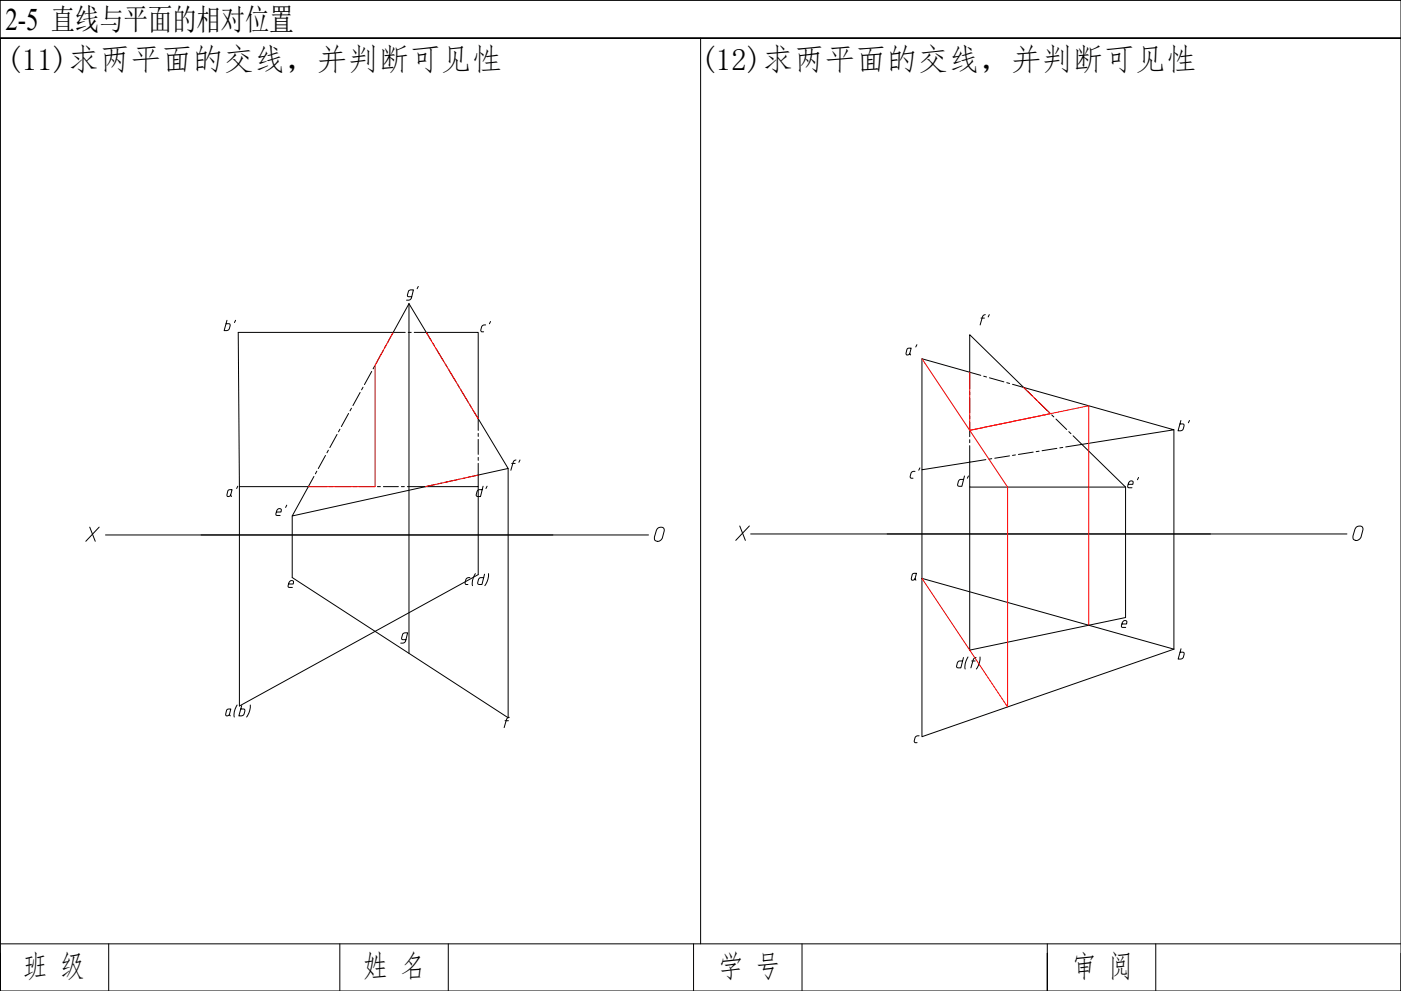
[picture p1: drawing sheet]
<svg xmlns="http://www.w3.org/2000/svg" width="594mm" height="420mm" viewBox="0 0 594 420" stroke-linecap="round" stroke-linejoin="round" font-family="sans-serif">
<!-- layer: 0 -->
<g fill="none" stroke="#000" stroke-width=".42">
<path d="M.1 .2h594v420h-594zM.1 16.2h594h-594v388M297.1 16.2v384M173.4 128.7l7.4 12.2h22v36.6l12.7 21.1-12.7 2.8v4.9h-22.4l-56.5 12.5 6.9-12.5M173.4 128.7l-6.7 12.2h-65.7l.5 65.4h29.3M173.4 128.7v148.3M157.6 157.5l-3.1 5.6M158.8 155.3l-.6 1.1M162.5 148.6l-3.1 5.5M163.7 146.4l-.6 1.1M171.8 140.9h-5.1l-2.4 4.3M173.1 140.9h1.3"/>
<path d="M175.6 140.9h5.2l2.1 3.6M183.6 145.6l.6 1.1M184.9 147.8l3.3 5.4M188.8 154.3l.7 1.1M190.1 156.5l3.3 5.4M415.9 159.1l-25-7v47.1l20.3-3.2v10.5h66.1M417.1 159.5l1.2 .3M147.8 175.3l-3 5.6M149 173.1l-.6 1.1M152.7 166.4l-3 5.6M153.9 164.2l-.6 1.1M194.1 163l.6 1.1"/>
<path d="M195.4 165.2l3.2 5.5M199.3 171.7l.7 1.1M200.6 173.9l2.2 3.6v5M411.2 164.8v-22.9l22.8 22.4 63.8 17.9-39 6.2 18.5 18.1M411.2 166.1v1.3M411.2 168.6v6.4M411.2 176.3v1.2M411.2 178.8v6.3M419.6 160.2l6.1 1.7M426.9 162.2l1.2 .4M429.3 162.9l4.7 1.4 3.8 3.6M438.7 168.8l.9 .9"/>
<path d="M440.5 170.6l4.5 4.4M446 175.9l.9 .9M447.8 177.7l4.5 4.4M134.3 199.8l-.6 1.1M138 193.1l-3 5.6M139.2 190.9l-.6 1.1M142.9 184.2l-3 5.6M144.1 182l-.6 1.1M202.8 196.5v4.9l-4.4 1M202.8 183.8v1.2M202.8 186.3v6.3M202.8 193.9v1.3"/>
<path d="M215.5 198.6v105.7l-91.6-59.4v-26.1M390.9 199.2v46M411.2 189v7l6.8-1.1M411.2 186.4v1.3M420.6 194.5l-1.3 .2M428.1 193.3l-6.3 1M430.6 192.9l-1.3 .2M438.1 191.7l-6.3 1M440.6 191.3l-1.2 .2M448.2 190.1l-6.3 1M450.7 189.7l-1.3 .2M453.2 183l.9 .9"/>
<path d="M455 184.8l3.8 3.6-6.9 1.1M497.8 182.2v93M101.5 206.3v93l101.3-55.7v-37.3M130.8 206.3h7.6M133.1 202l-2.3 4.3M139.7 206.3h1.3M142.3 206.3h6.3M149.9 206.3h1.2M152.4 206.3h6.4M160 206.3h1.3M162.6 206.3h6.3M170.2 206.3h1.3"/>
<path d="M184.8 205.4l-4.4 .9h-7.7M187.3 204.8l-1.3 .3M194.7 203.2l-6.2 1.3M197.2 202.6l-1.3 .3M411.2 206.5v69.1l66.1-13.8v-55.3M38.1 223.5l2.3 6M42.1 223.5l-5.7 6M44.7 226.8h230.3M278.8 224a1.59 1.59 0 0 1 1.8-.5 1.59 1.59 0 0 1 1.1 1.5l-.9 3.2a1.79 1.79 0 0 1-1.5 1.3 1.79 1.79 0 0 1-1.8-1 7.6 7.6 0 0 1 1.3-4.5zM313.7 223l2.4 6.1M317.8 223l-5.8 6.1M318.3 226.4h252.9"/>
<path d="M575.1 223.6a1.61 1.61 0 0 1 1.8-.6 1.61 1.61 0 0 1 1 1.6l-.8 3.2a1.82 1.82 0 0 1-1.6 1.4 1.82 1.82 0 0 1-1.8-1.1 7.7 7.7 0 0 1 1.4-4.5zM122.4 247.6h1.9l.2-.7a.79 .79 0 0 0-.5-.8 .79 .79 0 0 0-.9 .2 2.62 2.62 0 0 0-.8 2.6l1.7 .2M199.3 244.9l-1.1 .1-.6 .6-.4 1.7 .4 .5h.8M201.6 243.2l-1.2 2.9v2.2M205.5 243.4l-1.1 4.4-1.6-.1-.3-.6 .7-1.8 .6-.4h1.3M207.2 243.2a8 8 0 0 1-1.6 5.1M388 245.4l-.8 .6-.7-.1 .3-2.2 .4-.5 1.4-.1-.6 2.3 .4 .6M390.9 245.2v67.1l106.9-37.1M390.9 245.2l106.9 30M172.1 271.2l-1.7-.1-.1-.6 .7-2 1.8-.2-.8 3.5-.7 .8-1.4 .1M408.5 278.8l-1.1 4.4-1.5-.2-.3-.6 .6-1.8 .6-.4h1.4M410.5 278.5l-1.2 3v2.1"/>
<path d="M413.9 278.8l-1 .5-1.2 3.9M415.6 278.5a8 8 0 0 1-1.6 5.1M475.8 264.6h1.9l.1-.8a.89 .89 0 0 0-.7-.7 .89 .89 0 0 0-1 .5l-.6 2.1 .5 .3h1.4M500.8 275.1l-1.2 4.3 1.6-.1 .6-.6 .2-2.1-1.6-.1M100.6 298.9l-1.3 2.9v2.2M102.5 299.1l-1.2 4.4 1.9-.3a2.53 2.53 0 0 0 .5-2.5l-1.6-.1M106.1 298.9a8 8 0 0 1-1.5 5.1M412.1 280.2h1.4M97.3 302.9l-.9 .6-.6-.1 .3-2.2 .3-.5 1.5-.1-.6 2.3 .3 .6M214.1 305.6h1.5M216 304.1l-.8 .3-.5 .7-.9 3.4M389.7 312a1.49 1.49 0 0 0-1.7 .7l-.3 1.7 .3 .5h.9"/>
<path d="M.1 404.2v16v-16M.1 400.2h594M46.1 400.2v20M144.1 400.2v20M190.1 400.2v20M294.1 400.2v20M340.1 400.2v20M444.1 400.2v20v-16M490.1 400.2v20M594.1 404.2v16"/>
</g>
<path d="M166.7 140.9l-7.7 14v51.4h-28.2M180.8 140.9l22 36.6M390.9 152.1l36.4 54.4v93.2l-36.4-54.5M411.2 157.8v24.7M434 164.3l11.4 11.1-34.2 7.1M411.2 182.5l50.5-10.5v93.1M202.8 201.4l-22.4 4.9" fill="none" stroke="#f00" stroke-width=".42"/>
<text font-size="13.3" x="2.3" y="12.6">2-5 直线与平面的相对位置</text>
<g font-size="13.2">
<text x="2.6" y="29.6">(11)求两平面的交线，并判断可见性</text>
<text x="297" y="29.6">(12)求两平面的交线，并判断可见性</text>
<text x="9.7" y="414.3">班 级</text>
<text x="154" y="414.3">姓 名</text>
<text x="304.6" y="414.3">学 号</text>
<text x="454.3" y="414.3">审 阅</text>
</g>
<text font-size="8.8" x="178.5" y="128.4" transform="rotate(-90 178.5 128.4)">g'</text>
<g font-size="8.4">
<text x="94.2" y="141.5">b'</text>
<text x="477.3" y="208.1">e'</text>
</g>
<g font-size="7.9">
<text x="209.2" y="141.8" transform="rotate(-90 209.2 141.8)">c'</text>
<text x="383.5" y="151.7">a'</text>
<text x="498.8" y="183.8">b'</text>
<text x="384.9" y="203.9">c'</text>
<text x="405.3" y="207.4">d'</text>
<text x="95.2" y="211.7">a'</text>
<text x="201.1" y="211.7">d'</text>
<text x="116.1" y="219.8">e'</text>
</g>
<g font-size="7.5">
<text x="420.9" y="139" transform="rotate(-90 420.9 139)">f'</text>
<text x="221.9" y="200.7" transform="rotate(-90 221.9 200.7)">f'</text>
</g>
</svg>
